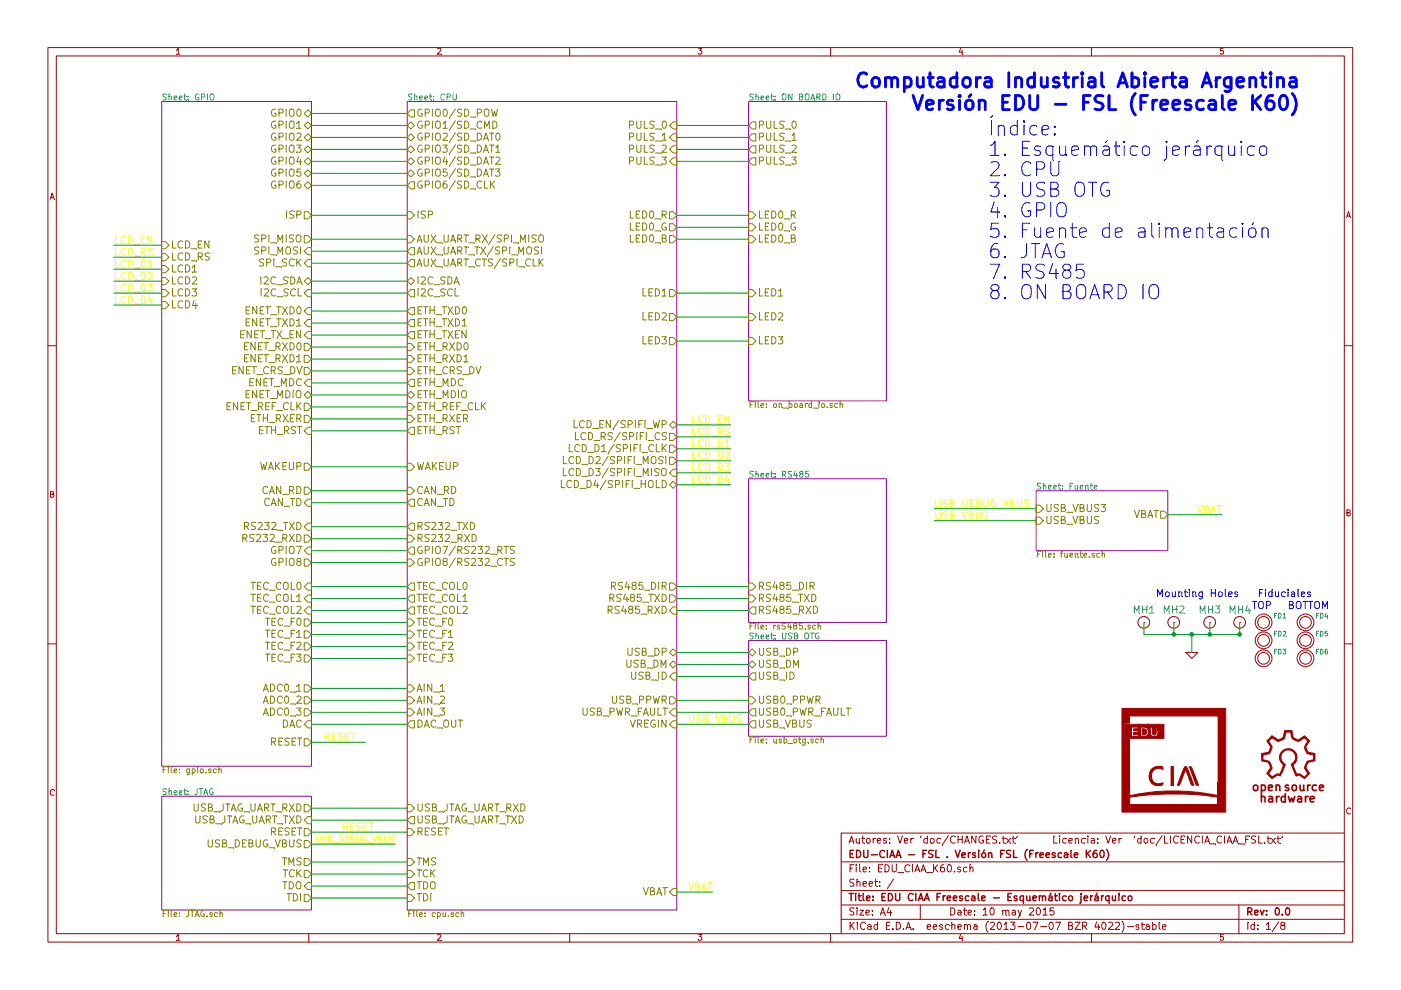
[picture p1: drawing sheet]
EESchema Schematic File Version 2
LIBS:edu-ciaa-fsl
LIBS:EDU_CIAA_K60-cache
EELAYER 27 0
EELAYER END
$Descr A4 11693 8268
encoding utf-8
Sheet 1 8
Title "EDU CIAA Freescale - Esquemático jerárquico"
Date "10 may 2015"
Rev "0.0"
Comp "EDU-CIAA - FSL . Versión FSL (Freescale K60)"
Comment1 "Autores: Ver 'doc/CHANGES.txt'      Licencia: Ver  'doc/LICENCIA_CIAA_FSL.txt'"
Comment2 ""
Comment3 ""
Comment4 ""
$EndDescr
$Sheet
S 6250 5350 1150 800 
U 52C66C60
F0 "USB OTG" 50
F1 "usb_otg.sch" 50
F2 "USB_VBUS" O L 6250 6050 60 
F3 "USB_DM" B L 6250 5550 60 
F4 "USB_DP" B L 6250 5450 60 
F5 "USB_ID" O L 6250 5650 60 
F6 "USB0_PPWR" I L 6250 5850 60 
F7 "USB0_PWR_FAULT" O L 6250 5950 60 
$EndSheet
$Sheet
S 8650 4100 1100 500 
U 52C2B8A1
F0 "Fuente" 50
F1 "fuente.sch" 50
F2 "USB_VBUS" I L 8650 4350 60 
F3 "USB_VBUS3" I L 8650 4250 60 
F4 "VBAT" O R 9750 4300 60 
$EndSheet
$Sheet
S 1350 6650 1250 950 
U 5386CF75
F0 "JTAG" 50
F1 "JTAG.sch" 50
F2 "USB_DEBUG_VBUS" O R 2600 7050 60 
F3 "USB_JTAG_UART_RXD" O R 2600 6750 60 
F4 "USB_JTAG_UART_TXD" I R 2600 6850 60 
F5 "TCK" O R 2600 7300 60 
F6 "TDI" O R 2600 7500 60 
F7 "TDO" I R 2600 7400 60 
F8 "TMS" O R 2600 7200 60 
F9 "RESET" O R 2600 6950 60 
$EndSheet
Text Notes 8250 1150 0    118  ~ 0
Índice:\n1. Esquemático jerárquico\n2. CPU\n3. USB OTG\n4. GPIO\n5. Fuente de alimentación\n6. JTAG\n7. RS485\n8. ON BOARD IO
Text Notes 10850 750  2    118  ~ 24
Computadora Industrial Abierta Argentina\nVersión EDU - FSL (Freescale K60)
Text Label 7800 4250 0    60   ~ 0
USB_DEBUG_VBUS
Text Notes 10500 5000 0    60   ~ 0
Fiduciales\n
Text Notes 10450 5100 0    60   ~ 0
TOP
Text Notes 10750 5100 0    60   ~ 0
BOTTOM\n
Text Notes 9650 5000 0    60   ~ 0
Mounting Holes\n
Text Label 3300 7050 2    50   ~ 0
USB_DEBUG_VBUS
Text Label 10200 4300 2    60   ~ 0
VBAT
Text Label 5950 7450 2    60   ~ 0
VBAT
Text Label 7800 4350 0    60   ~ 0
USB_VBUS
Text Label 2850 6950 0    60   ~ 0
RESET
$Comp
L FIDUCIAL FD1
U 1 1
P 10550 5200
F 0 "FD1" H 10630 5250 40  0000 L CNN
F 1 "FIDUCIAL" H 10550 5100 30  0001 C CNN
F 2 "Fiducial_1mm" H 10550 5250 60  0001 C CNN
F 3 "~" H 10550 5250 60  0001 C CNN
F 4 "FIDUCIAL" H 10600 5000 60  0001 C CNN "Descripcion"
F 5 "~" H 10830 5400 60  0001 C CNN "Fabricante"
F 6 "~" H 10930 5500 60  0001 C CNN "Nro. parte"
F 7 "~" H 11030 5600 60  0001 C CNN "Path datasheet"
F 8 "~" H 11130 5700 60  0001 C CNN "Digikey/Mouser"
F 9 "~" H 11230 5800 60  0001 C CNN "Footprint estandar"
	1    10550 5200
	1    0    0    -1  
$EndComp
$Comp
L PCB_HOLE MH1
U 1 1
P 9550 5200
F 0 "MH1" H 9550 5300 60  0000 C CNN
F 1 "PCB_HOLE" H 9600 5100 60  0001 C CNN
F 2 "PCB_HOLE" H 9400 5250 60  0001 C CNN
F 3 "~" H 9500 5350 60  0001 C CNN
F 4 "PCB HOLE" H 9600 5450 60  0001 C CNN "Descripcion"
F 5 "~" H 9700 5550 60  0001 C CNN "Fabricante"
F 6 "~" H 9800 5650 60  0001 C CNN "Nro. parte"
F 7 "~" H 9900 5750 60  0001 C CNN "Path datasheet"
F 8 "~" H 10000 5850 60  0001 C CNN "Digikey/Mouser"
F 9 "~" H 10100 5950 60  0001 C CNN "Footprint estandar"
	1    9550 5200
	1    0    0    -1  
$EndComp
$Comp
L FIDUCIAL FD2
U 1 1
P 10550 5350
F 0 "FD2" H 10630 5400 40  0000 L CNN
F 1 "FIDUCIAL" H 10550 5250 30  0001 C CNN
F 2 "Fiducial_1mm" H 10550 5400 60  0001 C CNN
F 3 "~" H 10550 5400 60  0001 C CNN
F 4 "FIDUCIAL" H 10600 5150 60  0001 C CNN "Descripcion"
F 5 "~" H 10830 5550 60  0001 C CNN "Fabricante"
F 6 "~" H 10930 5650 60  0001 C CNN "Nro. parte"
F 7 "~" H 11030 5750 60  0001 C CNN "Path datasheet"
F 8 "~" H 11130 5850 60  0001 C CNN "Digikey/Mouser"
F 9 "~" H 11230 5950 60  0001 C CNN "Footprint estandar"
	1    10550 5350
	1    0    0    -1  
$EndComp
$Comp
L FIDUCIAL FD3
U 1 1
P 10550 5500
F 0 "FD3" H 10630 5550 40  0000 L CNN
F 1 "FIDUCIAL" H 10550 5400 30  0001 C CNN
F 2 "Fiducial_1mm" H 10550 5550 60  0001 C CNN
F 3 "~" H 10550 5550 60  0001 C CNN
F 4 "FIDUCIAL" H 10600 5300 60  0001 C CNN "Descripcion"
F 5 "~" H 10830 5700 60  0001 C CNN "Fabricante"
F 6 "~" H 10930 5800 60  0001 C CNN "Nro. parte"
F 7 "~" H 11030 5900 60  0001 C CNN "Path datasheet"
F 8 "~" H 11130 6000 60  0001 C CNN "Digikey/Mouser"
F 9 "~" H 11230 6100 60  0001 C CNN "Footprint estandar"
	1    10550 5500
	1    0    0    -1  
$EndComp
$Comp
L FIDUCIAL FD4
U 1 1
P 10900 5200
F 0 "FD4" H 10980 5250 40  0000 L CNN
F 1 "FIDUCIAL" H 10900 5100 30  0001 C CNN
F 2 "Fiducial_1mm" H 10900 5250 60  0001 C CNN
F 3 "~" H 10900 5250 60  0001 C CNN
F 4 "FIDUCIAL" H 10950 5000 60  0001 C CNN "Descripcion"
F 5 "~" H 11180 5400 60  0001 C CNN "Fabricante"
F 6 "~" H 11280 5500 60  0001 C CNN "Nro. parte"
F 7 "~" H 11380 5600 60  0001 C CNN "Path datasheet"
F 8 "~" H 11480 5700 60  0001 C CNN "Digikey/Mouser"
F 9 "~" H 11580 5800 60  0001 C CNN "Footprint estandar"
	1    10900 5200
	1    0    0    -1  
$EndComp
$Comp
L FIDUCIAL FD5
U 1 1
P 10900 5350
F 0 "FD5" H 10980 5400 40  0000 L CNN
F 1 "FIDUCIAL" H 10900 5250 30  0001 C CNN
F 2 "Fiducial_1mm" H 10900 5400 60  0001 C CNN
F 3 "~" H 10900 5400 60  0001 C CNN
F 4 "FIDUCIAL" H 10950 5150 60  0001 C CNN "Descripcion"
F 5 "~" H 11180 5550 60  0001 C CNN "Fabricante"
F 6 "~" H 11280 5650 60  0001 C CNN "Nro. parte"
F 7 "~" H 11380 5750 60  0001 C CNN "Path datasheet"
F 8 "~" H 11480 5850 60  0001 C CNN "Digikey/Mouser"
F 9 "~" H 11580 5950 60  0001 C CNN "Footprint estandar"
	1    10900 5350
	1    0    0    -1  
$EndComp
$Comp
L FIDUCIAL FD6
U 1 1
P 10900 5500
F 0 "FD6" H 10980 5550 40  0000 L CNN
F 1 "FIDUCIAL" H 10900 5400 30  0001 C CNN
F 2 "Fiducial_1mm" H 10900 5550 60  0001 C CNN
F 3 "~" H 10900 5550 60  0001 C CNN
F 4 "FIDUCIAL" H 10950 5300 60  0001 C CNN "Descripcion"
F 5 "~" H 11180 5700 60  0001 C CNN "Fabricante"
F 6 "~" H 11280 5800 60  0001 C CNN "Nro. parte"
F 7 "~" H 11380 5900 60  0001 C CNN "Path datasheet"
F 8 "~" H 11480 6000 60  0001 C CNN "Digikey/Mouser"
F 9 "~" H 11580 6100 60  0001 C CNN "Footprint estandar"
	1    10900 5500
	1    0    0    -1  
$EndComp
$Comp
L PCB_HOLE MH2
U 1 1
P 9800 5200
F 0 "MH2" H 9800 5300 60  0000 C CNN
F 1 "PCB_HOLE" H 9850 5100 60  0001 C CNN
F 2 "PCB_HOLE" H 9650 5250 60  0001 C CNN
F 3 "~" H 9750 5350 60  0001 C CNN
F 4 "PCB HOLE" H 9850 5450 60  0001 C CNN "Descripcion"
F 5 "~" H 9950 5550 60  0001 C CNN "Fabricante"
F 6 "~" H 10050 5650 60  0001 C CNN "Nro. parte"
F 7 "~" H 10150 5750 60  0001 C CNN "Path datasheet"
F 8 "~" H 10250 5850 60  0001 C CNN "Digikey/Mouser"
F 9 "~" H 10350 5950 60  0001 C CNN "Footprint estandar"
	1    9800 5200
	1    0    0    -1  
$EndComp
$Comp
L PCB_HOLE MH3
U 1 1
P 10100 5200
F 0 "MH3" H 10100 5300 60  0000 C CNN
F 1 "PCB_HOLE" H 10150 5100 60  0001 C CNN
F 2 "PCB_HOLE" H 9950 5250 60  0001 C CNN
F 3 "~" H 10050 5350 60  0001 C CNN
F 4 "PCB HOLE" H 10150 5450 60  0001 C CNN "Descripcion"
F 5 "~" H 10250 5550 60  0001 C CNN "Fabricante"
F 6 "~" H 10350 5650 60  0001 C CNN "Nro. parte"
F 7 "~" H 10450 5750 60  0001 C CNN "Path datasheet"
F 8 "~" H 10550 5850 60  0001 C CNN "Digikey/Mouser"
F 9 "~" H 10650 5950 60  0001 C CNN "Footprint estandar"
	1    10100 5200
	1    0    0    -1  
$EndComp
$Comp
L PCB_HOLE MH4
U 1 1
P 10350 5200
F 0 "MH4" H 10350 5300 60  0000 C CNN
F 1 "PCB_HOLE" H 10400 5100 60  0001 C CNN
F 2 "PCB_HOLE" H 10200 5250 60  0001 C CNN
F 3 "~" H 10300 5350 60  0001 C CNN
F 4 "PCB HOLE" H 10400 5450 60  0001 C CNN "Descripcion"
F 5 "~" H 10500 5550 60  0001 C CNN "Fabricante"
F 6 "~" H 10600 5650 60  0001 C CNN "Nro. parte"
F 7 "~" H 10700 5750 60  0001 C CNN "Path datasheet"
F 8 "~" H 10800 5850 60  0001 C CNN "Digikey/Mouser"
F 9 "~" H 10900 5950 60  0001 C CNN "Footprint estandar"
	1    10350 5200
	1    0    0    -1  
$EndComp
$Comp
L OSHWA G2
U 1 1
P 10750 6400
F 0 "G2" H 10720 6800 60  0001 C CNN
F 1 "OSHWA" H 10750 6703 60  0001 C CNN
F 2 "OSHWA" H 10750 6400 60  0001 C CNN
F 3 "~" H 10750 6400 60  0000 C CNN
F 4 "LOGO DE OPEN SOURCE HARDWARE" H 10750 6400 60  0001 C CNN "Descripcion"
	1    10750 6400
	1    0    0    -1  
$EndComp
Text Label 6200 6050 2    60   ~ 0
USB_VBUS
$Sheet
S 6250 4000 1150 1200
U 52C1F703
F0 "RS485" 50
F1 "rsS485.sch" 50
F2 "RS485_RXD" O L 6250 5100 60 
F3 "RS485_DIR" I L 6250 4900 60 
F4 "RS485_TXD" I L 6250 5000 60 
$EndSheet
$Sheet
S 6250 850  1150 2500
U 549E1D74
F0 "ON BOARD IO" 50
F1 "on_board_io.sch" 50
F2 "PULS_0" O L 6250 1050 60 
F3 "PULS_1" O L 6250 1150 60 
F4 "LED2" I L 6250 2650 60 
F5 "PULS_2" O L 6250 1250 60 
F6 "PULS_3" O L 6250 1350 60 
F7 "LED0_B" I L 6250 2000 60 
F8 "LED0_G" I L 6250 1900 60 
F9 "LED0_R" I L 6250 1800 60 
F10 "LED1" I L 6250 2450 60 
F11 "LED3" I L 6250 2850 60 
$EndSheet
Text Label 2700 6200 0    60   ~ 0
RESET
Wire Wire Line
	2600 950  3400 950 
Wire Wire Line
	2600 1050 3400 1050
Wire Wire Line
	2600 1150 3400 1150
Wire Wire Line
	2600 1250 3400 1250
Wire Wire Line
	2600 1350 3400 1350
Wire Wire Line
	3400 4100 2600 4100
Wire Wire Line
	3400 4200 2600 4200
Wire Wire Line
	2600 4400 3400 4400
Wire Wire Line
	2600 4500 3400 4500
Wire Wire Line
	3400 4600 2600 4600
Wire Wire Line
	3400 4700 2600 4700
Wire Wire Line
	2600 4900 3400 4900
Wire Wire Line
	3400 5000 2600 5000
Wire Wire Line
	2600 5100 3400 5100
Wire Wire Line
	3400 5200 2600 5200
Wire Wire Line
	2600 5300 3400 5300
Wire Wire Line
	2600 5750 3400 5750
Wire Wire Line
	2600 5850 3400 5850
Wire Wire Line
	2600 5950 3400 5950
Wire Wire Line
	2600 6050 3400 6050
Wire Wire Line
	2600 6750 3400 6750
Wire Wire Line
	3400 6850 2600 6850
Wire Wire Line
	2600 6950 3400 6950
Wire Wire Line
	2600 7200 3400 7200
Wire Wire Line
	3400 7300 2600 7300
Wire Wire Line
	2600 7400 3400 7400
Wire Wire Line
	3400 7500 2600 7500
Wire Wire Line
	2600 7050 3300 7050
Wire Wire Line
	5650 5450 6250 5450
Wire Wire Line
	6250 5550 5650 5550
Wire Wire Line
	5650 5850 6250 5850
Wire Wire Line
	5650 5950 6250 5950
Wire Wire Line
	6250 4900 5650 4900
Wire Wire Line
	5650 5000 6250 5000
Wire Wire Line
	6250 5100 5650 5100
Wire Wire Line
	5650 6050 6250 6050
Wire Wire Line
	9750 4300 10200 4300
Wire Wire Line
	7800 4250 8650 4250
Wire Wire Line
	8650 4350 7800 4350
Wire Wire Line
	6250 5650 5650 5650
Wire Wire Line
	5950 7450 5650 7450
Wire Wire Line
	3400 2350 2600 2350
Wire Wire Line
	2600 2450 3400 2450
Connection ~ 10350 5300
Wire Wire Line
	10350 5300 10350 5200
Wire Wire Line
	2600 6200 3050 6200
Wire Wire Line
	3400 2200 2600 2200
Wire Wire Line
	2600 2100 3400 2100
Wire Wire Line
	2600 2000 3400 2000
Wire Wire Line
	2600 2600 3400 2600
Wire Wire Line
	2600 2700 3400 2700
Wire Wire Line
	2600 2800 3400 2800
Wire Wire Line
	2600 2900 3400 2900
Wire Wire Line
	2600 3000 3400 3000
Wire Wire Line
	2600 3100 3400 3100
Wire Wire Line
	2600 3200 3400 3200
Wire Wire Line
	2600 3300 3400 3300
Wire Wire Line
	2600 3400 3400 3400
Wire Wire Line
	3400 5400 2600 5400
Wire Wire Line
	2600 5500 3400 5500
Wire Wire Line
	5650 3550 6100 3550
Wire Wire Line
	5650 3650 6100 3650
Wire Wire Line
	5650 3750 6100 3750
Wire Wire Line
	5650 3850 6100 3850
Wire Wire Line
	5650 3950 6100 3950
Wire Wire Line
	5650 4050 6100 4050
Text Label 6100 3550 2    60   ~ 0
LCD_EN
Text Label 6100 3650 2    60   ~ 0
LCD_RS
Text Label 6100 3750 2    60   ~ 0
LCD_D1
Text Label 6100 3850 2    60   ~ 0
LCD_D2
Text Label 6100 3950 2    60   ~ 0
LCD_D3
Text Label 6100 4050 2    60   ~ 0
LCD_D4
Text Label 950  2050 0    60   ~ 0
LCD_EN
Text Label 950  2150 0    60   ~ 0
LCD_RS
Text Label 950  2250 0    60   ~ 0
LCD_D1
Text Label 950  2350 0    60   ~ 0
LCD_D2
Text Label 950  2450 0    60   ~ 0
LCD_D3
Text Label 950  2550 0    60   ~ 0
LCD_D4
Wire Wire Line
	950  2050 1350 2050
Wire Wire Line
	950  2150 1350 2150
Wire Wire Line
	950  2250 1350 2250
Wire Wire Line
	1350 2350 950  2350
Wire Wire Line
	1350 2450 950  2450
Wire Wire Line
	1350 2550 950  2550
$Sheet
S 3400 850  2250 6750
U 52C1CAF4
F0 "CPU" 50
F1 "cpu.sch" 50
F2 "CAN_RD" I L 3400 4100 60 
F3 "CAN_TD" O L 3400 4200 60 
F4 "RS232_TXD" O L 3400 4400 60 
F5 "RS232_RXD" I L 3400 4500 60 
F6 "RS485_DIR" O R 5650 4900 60 
F7 "USB_DP" B R 5650 5450 60 
F8 "USB_DM" B R 5650 5550 60 
F9 "USB_ID" I R 5650 5650 60 
F10 "RS485_TXD" O R 5650 5000 60 
F11 "RS485_RXD" I R 5650 5100 60 
F12 "ETH_TXD0" O L 3400 2600 60 
F13 "ETH_TXD1" O L 3400 2700 60 
F14 "ETH_RXD0" I L 3400 2900 60 
F15 "ETH_RXD1" I L 3400 3000 60 
F16 "ETH_CRS_DV" I L 3400 3100 60 
F17 "ETH_MDC" O L 3400 3200 60 
F18 "ETH_TXEN" O L 3400 2800 60 
F19 "ETH_REF_CLK" I L 3400 3400 60 
F20 "USB_PWR_FAULT" I R 5650 5950 60 
F21 "USB_PPWR" O R 5650 5850 60 
F22 "AUX_UART_RX/SPI_MISO" I L 3400 2000 60 
F23 "AUX_UART_TX/SPI_MOSI" O L 3400 2100 60 
F24 "I2C_SCL" O L 3400 2450 60 
F25 "I2C_SDA" B L 3400 2350 60 
F26 "USB_JTAG_UART_TXD" O L 3400 6850 60 
F27 "USB_JTAG_UART_RXD" I L 3400 6750 60 
F28 "TCK" I L 3400 7300 60 
F29 "TDI" I L 3400 7500 60 
F30 "TDO" O L 3400 7400 60 
F31 "TMS" I L 3400 7200 60 
F32 "VREGIN" I R 5650 6050 60 
F33 "VBAT" I R 5650 7450 60 
F34 "AUX_UART_CTS/SPI_CLK" O L 3400 2200 60 
F35 "ETH_MDIO" B L 3400 3300 60 
F36 "DAC_OUT" O L 3400 6050 60 
F37 "RESET" I L 3400 6950 60 
F38 "AIN_1" I L 3400 5750 60 
F39 "AIN_2" I L 3400 5850 60 
F40 "AIN_3" I L 3400 5950 60 
F41 "LCD_D1/SPIFI_CLK" O R 5650 3750 60 
F42 "LCD_D2/SPIFI_MOSI" O R 5650 3850 60 
F43 "LCD_D3/SPIFI_MISO" I R 5650 3950 60 
F44 "LCD_RS/SPIFI_CS" O R 5650 3650 60 
F45 "LCD_D4/SPIFI_HOLD" B R 5650 4050 60 
F46 "LCD_EN/SPIFI_WP" B R 5650 3550 60 
F47 "PULS_0" I R 5650 1050 60 
F48 "PULS_1" I R 5650 1150 60 
F49 "PULS_2" I R 5650 1250 60 
F50 "PULS_3" I R 5650 1350 60 
F51 "LED0_R" O R 5650 1800 60 
F52 "LED0_G" O R 5650 1900 60 
F53 "LED0_B" O R 5650 2000 60 
F54 "LED1" O R 5650 2450 60 
F55 "LED2" O R 5650 2650 60 
F56 "LED3" O R 5650 2850 60 
F57 "TEC_COL0" O L 3400 4900 60 
F58 "TEC_COL1" O L 3400 5000 60 
F59 "TEC_COL2" O L 3400 5100 60 
F60 "TEC_F0" I L 3400 5200 60 
F61 "TEC_F1" I L 3400 5300 60 
F62 "TEC_F2" I L 3400 5400 60 
F63 "TEC_F3" I L 3400 5500 60 
F64 "GPIO3/SD_DAT1" B L 3400 1250 60 
F65 "GPIO2/SD_DAT0" B L 3400 1150 60 
F66 "GPIO6/SD_CLK" O L 3400 1550 60 
F67 "GPIO1/SD_CMD" B L 3400 1050 60 
F68 "GPIO5/SD_DAT3" B L 3400 1450 60 
F69 "GPIO4/SD_DAT2" B L 3400 1350 60 
F70 "GPIO0/SD_POW" O L 3400 950 60 
F71 "GPIO8/RS232_CTS" I L 3400 4700 60 
F72 "GPIO7/RS232_RTS" O L 3400 4600 60 
F73 "WAKEUP" I L 3400 3900 60 
F74 "ISP" I L 3400 1800 60 
F75 "ETH_RXER" I L 3400 3500 60 
F76 "ETH_RST" O L 3400 3600 60 
$EndSheet
Wire Wire Line
	5650 1050 6250 1050
Wire Wire Line
	5650 1150 6250 1150
Wire Wire Line
	5650 1250 6250 1250
Wire Wire Line
	5650 1350 6250 1350
Wire Wire Line
	5650 1800 6250 1800
Wire Wire Line
	5650 1900 6250 1900
Wire Wire Line
	5650 2000 6250 2000
Wire Wire Line
	5650 2450 6250 2450
Wire Wire Line
	6250 2650 5650 2650
Wire Wire Line
	5650 2850 6250 2850
$Comp
L GND #PWR01
U 1 1
P 9950 5450
F 0 "#PWR01" H 9950 5450 30  0001 C CNN
F 1 "GND" H 9950 5380 30  0001 C CNN
F 2 "" H 9950 5450 60  0000 C CNN
F 3 "" H 9950 5450 60  0000 C CNN
	1    9950 5450
	1    0    0    -1  
$EndComp
Wire Wire Line
	9550 5300 10350 5300
Wire Wire Line
	9950 5450 9950 5300
Connection ~ 9950 5300
Wire Wire Line
	10100 5200 10100 5300
Connection ~ 10100 5300
Wire Wire Line
	9550 5200 9550 5300
Wire Wire Line
	9800 5200 9800 5300
Connection ~ 9800 5300
$Comp
L LOGO G1
U 1 1
P 9800 6350
F 0 "G1" H 9800 5947 60  0001 C CNN
F 1 "LOGO" H 9800 6753 60  0001 C CNN
F 2 "LOGO" H 9800 6350 60  0001 C CNN
F 3 "~" H 9800 6350 60  0000 C CNN
	1    9800 6350
	1    0    0    -1  
$EndComp
Wire Wire Line
	2600 3900 3400 3900
Wire Wire Line
	2600 1800 3400 1800
Wire Wire Line
	2600 3500 3400 3500
Wire Wire Line
	2600 3600 3400 3600
$Sheet
S 1350 850  1250 5550
U 549F860E
F0 "GPIO" 50
F1 "gpio.sch" 50
F2 "I2C_SDA" B R 2600 2350 60 
F3 "I2C_SCL" I R 2600 2450 60 
F4 "SPI_MISO" O R 2600 2000 60 
F5 "SPI_MOSI" I R 2600 2100 60 
F6 "ENET_RXD1" O R 2600 3000 60 
F7 "ENET_TX_EN" I R 2600 2800 60 
F8 "TEC_COL0" I R 2600 4900 60 
F9 "ENET_RXD0" O R 2600 2900 60 
F10 "ENET_CRS_DV" O R 2600 3100 60 
F11 "ENET_MDIO" B R 2600 3300 60 
F12 "ENET_TXD0" I R 2600 2600 60 
F13 "ENET_TXD1" I R 2600 2700 60 
F14 "TEC_F0" O R 2600 5200 60 
F15 "ADC0_1" O R 2600 5750 60 
F16 "TEC_F1" O R 2600 5300 60 
F17 "DAC" I R 2600 6050 60 
F18 "TEC_F2" O R 2600 5400 60 
F19 "TEC_F3" O R 2600 5500 60 
F20 "LCD1" I L 1350 2250 60 
F21 "LCD2" I L 1350 2350 60 
F22 "LCD3" I L 1350 2450 60 
F23 "LCD_RS" I L 1350 2150 60 
F24 "LCD_EN" I L 1350 2050 60 
F25 "LCD4" I L 1350 2550 60 
F26 "CAN_RD" O R 2600 4100 60 
F27 "CAN_TD" I R 2600 4200 60 
F28 "TEC_COL1" I R 2600 5000 60 
F29 "TEC_COL2" I R 2600 5100 60 
F30 "ADC0_3" O R 2600 5950 60 
F31 "ADC0_2" O R 2600 5850 60 
F32 "SPI_SCK" I R 2600 2200 60 
F33 "RS232_TXD" I R 2600 4400 60 
F34 "RS232_RXD" O R 2600 4500 60 
F35 "ENET_MDC" I R 2600 3200 60 
F36 "RESET" O R 2600 6200 60 
F37 "GPIO0" B R 2600 950 60 
F38 "GPIO2" B R 2600 1150 60 
F39 "GPIO4" B R 2600 1350 60 
F40 "GPIO6" B R 2600 1550 60 
F41 "GPIO1" B R 2600 1050 60 
F42 "GPIO3" B R 2600 1250 60 
F43 "GPIO5" B R 2600 1450 60 
F44 "WAKEUP" O R 2600 3900 60 
F45 "ISP" O R 2600 1800 60 
F46 "GPIO8" O R 2600 4700 60 
F47 "GPIO7" I R 2600 4600 60 
F48 "ENET_REF_CLK" O R 2600 3400 60 
F49 "ETH_RST" I R 2600 3600 60 
F50 "ETH_RXER" O R 2600 3500 60 
$EndSheet
Wire Wire Line
	2600 1550 3400 1550
Wire Wire Line
	2600 1450 3400 1450
$EndSCHEMATC
